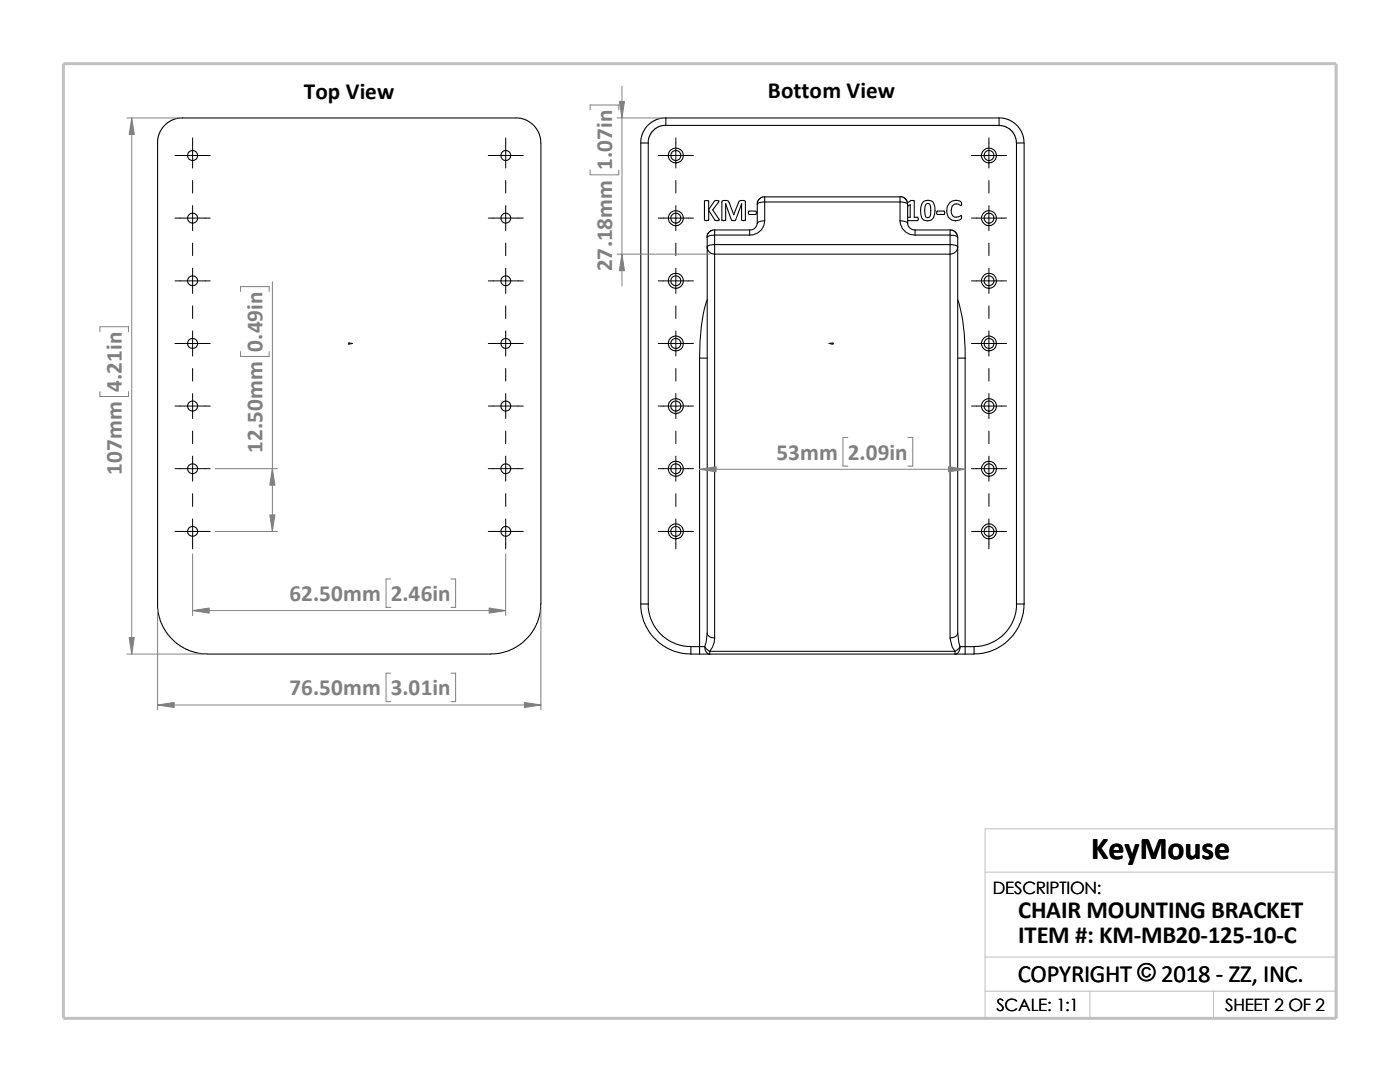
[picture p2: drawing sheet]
<svg xmlns="http://www.w3.org/2000/svg" width="279mm" height="216mm" viewBox="0 0 279 216" stroke-linecap="round" stroke-linejoin="round" font-family="sans-serif">
<path d="M196.6 174h70.1M196.6 191h70.1M196.6 197.8h70.1M217.5 197.8v5.4M242.2 197.8v5.4M26.8 203.2h239.9v-37.8h-70.1v37.8" fill="none" stroke="#c0c0c0" stroke-width=".2"/>
<path d="M12.7 12.7h254v190.5h-254z" fill="none" stroke="#c0c0c0" stroke-width=".59"/>
<g fill="none" stroke="#000" stroke-width=".21">
<path d="M31.5 28.5l.2-1.6 .9-1.7 1.5-1.1 1.7-.6h67.7l1.8 .6 1.4 1.1 1 1.7 .2 1.6v92M31.5 28.5v92.9l.4 2.3 .7 1.5 .9 1.5 1.4 1.4 1.8 1.2 1.6 .7 1.5 .4 1.6 .1M127.9 28.5v92M127.9 28.5h1.5M129.4 28.5v92M132.9 23.5l-.9 .1-1.1 .3-1.1 .7-.7 .6-1 1.7-.2 1.6M132.9 23.5h66.5M132.9 25h-.6l-.9 .3-1.1 .8-.8 1.3-.1 1.1M132.9 23.5v1.5M152.6 39.3l-.7 .1-.4 .4-.3 .5-.1 .5M152.6 39.3v1M152.6 39.3h27"/>
<path d="M179.6 39.2l.6 .1 .4 .3 .4 .5 .1 .7M179.6 39.3v1M199.4 23.5v1.5h-66.5M199.4 23.5l.9 .1 1 .3 .8 .4 .9 .8 1 1.5 .3 1v.9M199.4 25.1l1.3 .2 1.1 .7 .7 1 .4 1.5M202.9 28.5v92M202.9 28.5h1.5v92M140.6 40.1l.4-.1 .4 .1v1.7l1.2-1.7 .2-.1 .7 .1-1.3 1.8 1.3 1.9v.2h-.8l-1.3-2v1.9l-.4 .1-.4-.1zM141.1 49.3a1.45 1.45 0 0 0 1.5 1.4M141.1 59.8a35.1 35.1 0 0 0-1.5 11.7M141.1 49.3v77M142.6 45.9l-.6 .1-.5 .4-.3 .4-.1 .6"/>
<path d="M142.6 45.9v1M142.6 48.8v1.9M142.6 48.8a1.47 1.47 0 0 0-1.5 .5M142.6 46.9a1.59 1.59 0 0 0-1.5 .5v1.9M142.6 50.7v76.6M142.6 45.9h7M142.6 50.7h47M142.6 48.8h47M142.6 46.9h7M142.6 46.9v1.9M144.8 40.7v3.2h-.7v-3.8l.8-.1 .5 .1 1 2.7M144.8 40.7l1.2 3.2 .4 .1 .4-.1 1.2-3.2"/>
<path d="M144.8 40.7h.1M146.4 42.8h.1M148 40.7v3.2l.7 .1 .1-3.8-.3-.2a.98 .98 0 0 0-1.1 .3l-1 2.5M148 40.7h.1M149.4 42.1h1.4a.42 .42 0 0 1 0 .7h-1.4zM149.6 45.9v1M151.1 44.6a1.41 1.41 0 0 1-1.5 1.3M151.1 40.8v3.8M152.6 44.1a1.59 1.59 0 0 0-1.5 .5M152.6 40.3a1.47 1.47 0 0 0-1.5 .5M152.6 44.1a2.86 2.86 0 0 1-3 2.8M152.6 40.3v3.8"/>
<path d="M152.6 40.3h27M179.6 44.1a1.77 1.77 0 0 1 1.5 .5M179.6 40.3a1.63 1.63 0 0 1 1.5 .5M179.6 44.1a2.89 2.89 0 0 0 3 2.8M179.6 40.3v3.8M181.1 40.5l.8-.5h.6v3.3h.6l.2 .4-.2 .3h-2M181.1 44.6a1.38 1.38 0 0 0 1.5 1.3M181.1 40.8v3.8M181.1 41.1l.6-.2v2.4h-.6M182.6 45.9h7M182.6 46.9h7M182.6 45.9v1"/>
<path d="M184.2 40.3a1.37 1.37 0 0 1 1.5-.3 1.37 1.37 0 0 1 .9 1.3 2.89 2.89 0 0 1-.8 2.6 1.33 1.33 0 0 1-2-1.1 3.1 3.1 0 0 1 .4-2.5zM184.8 40.8a.51 .51 0 0 1 .7 0 3.8 3.8 0 0 1 0 2.5 .56 .56 0 0 1-.8 0 3.5 3.5 0 0 1 .1-2.5zM187 42.2l1.4-.1a.42 .42 0 0 1 0 .7h-1.4zM189.5 40.4a1.68 1.68 0 0 1 2.4 .1v.5a1.37 1.37 0 0 0-1.9 .2 1.58 1.58 0 0 0 .5 2.1h.3l1-.3 .1 .6a1.75 1.75 0 0 1-2 .3 1.75 1.75 0 0 1-1-1.8l.2-.9zM189.6 45.9v1M189.6 48.8v1.9M189.6 50.7v76.6M189.6 46.9v1.9M189.6 45.9l.6 .1 .4 .3 .4 .5 .1 .6M189.6 48.8a1.63 1.63 0 0 1 1.5 .5M189.6 46.9a1.77 1.77 0 0 1 1.5 .5M191.1 47.4v1.9"/>
<path d="M191.1 59.8a33.9 33.9 0 0 1 1.5 11.7M191.1 49.3a1.52 1.52 0 0 1-1.5 1.4M191.1 49.3v77M139.6 71.5v57.5M139.6 71.5h1.5M191.1 71.5h1.5M192.6 71.5v57.5M107.9 120.5l-.1 1.6-.4 1.6-.6 1.5-1 1.5-1.7 1.7-1.4 .9-1.6 .7-1.6 .4-1.5 .1h-56.6M127.9 120.5h1.5M127.9 120.5l.1 1.8 .6 2 .9 1.8 1.1 1.2 1.7 1.5 1.7 1 2 .5 1.9 .2M129.4 120.5l.1 1.5 .4 1.5 .7 1.5 1.2 1.5 1.6 1.3 1.5 .7 1.5 .4 1.5 .1M137.9 130.5h1.7"/>
<path d="M139.6 130.5h2M139.6 129h-1.7v1.5M139.6 129v1.5M139.6 129h1M140.6 129l.3 .5 .7 .5M140.6 129a1.3 1.3 0 0 0 1 1.5M141.1 126.3a1.32 1.32 0 0 0 1.5 1M141.1 126.3l-.2 1.8-.3 .9M141.6 130.5h49M141.6 130h49M141.6 130v.5M142.6 127.3l-.1 .9-.3 .9-.6 .9"/>
<path d="M189.6 127.3l.4 1.8 .6 .9M190.6 130v.5M190.6 130.5h2M191.1 126.3l.5 2.7M191.1 126.3a1.41 1.41 0 0 1-1.5 1M191.6 129l-.3 .5-.7 .5M191.6 129a1.3 1.3 0 0 1-1 1.5M191.6 129h1M192.6 129h1.8M192.6 129v1.5M194.4 129v1.5h-1.8M202.9 120.5l-.1 1.5-.4 1.5-.8 1.5-1.2 1.5-1.6 1.3-1.4 .7-1.6 .4-1.4 .1"/>
<path d="M202.9 120.5h1.5M204.4 120.5l-.2 1.8-.6 2-1.3 2.4-1.4 1.4-1.8 1.2-1.6 .7-1.5 .4-1.6 .1"/>
<circle cx="38.4" cy="31" r="1.01"/>
<circle cx="101" cy="31" r="1"/>
<circle cx="134.9" cy="31" r="1.01"/>
<circle cx="134.9" cy="31" r="1.51"/>
<circle cx="197.4" cy="31" r="1"/>
<circle cx="197.4" cy="31" r="1.49"/>
<circle cx="38.4" cy="43.5" r="1"/>
<circle cx="38.4" cy="56" r="1"/>
<circle cx="100.9" cy="43.5" r=".99"/>
<circle cx="101" cy="56" r=".99"/>
<circle cx="134.9" cy="56" r="1"/>
<circle cx="134.9" cy="43.5" r="1.51"/>
<circle cx="134.9" cy="56" r="1.51"/>
<circle cx="134.9" cy="43.5" r="1"/>
<circle cx="197.4" cy="56" r=".99"/>
<circle cx="197.4" cy="43.5" r="1.49"/>
<circle cx="197.4" cy="56" r="1.49"/>
<circle cx="197.4" cy="43.5" r=".99"/>
<circle cx="38.4" cy="68.5" r="1"/>
<circle cx="101" cy="68.5" r=".99"/>
<circle cx="134.9" cy="68.5" r="1"/>
<circle cx="134.9" cy="68.5" r="1.51"/>
<circle cx="197.4" cy="68.5" r=".99"/>
<circle cx="197.4" cy="68.5" r="1.49"/>
<circle cx="38.4" cy="93.5" r="1"/>
<circle cx="38.4" cy="81" r="1.01"/>
<circle cx="100.9" cy="93.5" r=".99"/>
<circle cx="101" cy="81" r="1"/>
<circle cx="134.9" cy="81" r="1.01"/>
<circle cx="134.9" cy="93.5" r="1.51"/>
<circle cx="134.9" cy="81" r="1.52"/>
<circle cx="134.9" cy="93.5" r="1"/>
<circle cx="197.4" cy="81" r="1"/>
<circle cx="197.4" cy="93.5" r="1.49"/>
<circle cx="197.4" cy="81" r="1.51"/>
<circle cx="197.4" cy="93.5" r=".99"/>
<circle cx="38.4" cy="106" r="1"/>
<circle cx="101" cy="106" r=".99"/>
<circle cx="134.9" cy="106" r="1"/>
<circle cx="134.9" cy="106" r="1.51"/>
<circle cx="197.4" cy="106" r=".99"/>
<circle cx="197.4" cy="106" r="1.49"/>
</g>
<g fill="#00f" stroke="#00f" stroke-width=".2">
<path d="M70 68.5h.4l-.4 .1z"/>
<path d="M165.4 68.5h.4v.1z"/>
</g>
<path d="M69.6 68.5h.8M69.6 68.4l.2 .3M69.7 68.5h.1M69.7 68.4v.3M69.8 68.4l-.3 .3M165.4 68.5h.9M166 68.4l.3 .3M166.1 68.5h.1M166.1 68.4v.3M166.2 68.4l-.3 .3" fill="none" stroke="#00f" stroke-width=".2"/>
<g fill="none" stroke="#000" stroke-width=".2">
<path d="M34.9 31h7.1M38.4 27.5v6M38.4 36v2.5M97.5 31h6.9M100.9 27.5v6M100.9 36v2.5M131.4 31h7M134.9 27.5v6M134.9 36v2.5M193.9 31h7M197.4 27.5v6M197.4 36v2.5"/>
<path d="M34.9 56h7.1M34.9 43.5h7.1M38.4 41v5M38.4 48.5v2.5M38.4 53.5v5M97.5 56h6.9M97.5 43.5h6.9M100.9 41v5M100.9 48.5v2.5M100.9 53.5v5M131.4 56h7M131.4 43.5h7"/>
<path d="M134.9 41v5M134.9 48.5v2.5M134.9 53.5v5M193.9 56h7M193.9 43.5h7M197.4 41v5M197.4 48.5v2.5M197.4 53.5v5M34.9 68.5h7.1M38.4 61v2.5M38.4 66v5M38.4 73.5v2.5"/>
<path d="M38.4 78.5v5M97.5 68.5h6.9M100.9 61v2.5M100.9 66v5M100.9 73.5v2.5M100.9 78.5v5M131.4 68.5h7M134.9 61v2.5M134.9 66v5M134.9 73.5v2.5M134.9 78.5v5M193.9 68.5h7"/>
<path d="M197.4 61v2.5M197.4 66v5M197.4 73.5v2.5M197.4 78.5v5M34.9 93.5h7.1M34.9 81h7.1M38.4 86v2.5M38.4 91v5M38.4 98.5v2.5M97.5 93.5h6.9M97.5 81h6.9M100.9 86v2.5"/>
<path d="M100.9 91v5M100.9 98.5v2.5M131.4 93.5h7M131.4 81h7M134.9 86v2.5M134.9 91v5M134.9 98.5v2.5M193.9 93.5h7M193.9 81h7M197.4 86v2.5M197.4 91v5M197.4 98.5v2.5"/>
<path d="M34.9 106h7.1M38.4 103.5v6M97.5 106h6.9M100.9 103.5v6M131.4 106h7M134.9 103.5v6M193.9 106h7M197.4 103.5v6"/>
</g>
<g fill="none" stroke="#808080" stroke-width=".2">
<path d="M124.1 17.2v39.9M25.3 23.5h10.1M26.3 23.5v107M117.8 21.9v-.9h5.7v.9M117.8 33.9v1h5.7v-1M123.1 23.5h8.8M48 58.2v-1h5.7v1M54.4 56.2v49.8M123.1 50.7h18.5M19.9 66.2v-1h5.8v1M19.9 78.1v1h5.8v-1M48 70.1v1h5.7v-1"/>
<path d="M42.9 93.5h12.5M139.6 93.6h53M169.2 87.3h-1v5.7h1M181.2 87.3h1v5.7h-1M38.4 110.5v12.4M42.9 106h12.5M78 115.5h-1v5.7h1M90 115.5h.9v5.7h-.9M100.9 110.5v12.4M25.3 130.5h15.1M31.5 121.5v20.1M38.4 121.8h62.5"/>
<path d="M78 134.3h-1v5.7h1M90 134.3h.9v5.7h-.9M107.9 121.5v20.1M31.5 140.7h76.4"/>
</g>
<g fill="#808080" stroke="#808080" stroke-width=".2">
<path d="M38.4 121.8l3.3-.5v1z"/>
<path d="M97.6 121.3l3.3 .5-3.3 .5z"/>
<path d="M25.8 127.2h1l-.5 3.3z"/>
<path d="M26.3 23.5l.5 3.3h-1z"/>
<path d="M104.6 140.2l3.3 .5-3.3 .5z"/>
<path d="M31.5 140.7l3.3-.5v1z"/>
<path d="M54.4 93.5l.5 3.3h-1.1z"/>
<path d="M53.8 102.7h1.1l-.5 3.3z"/>
<path d="M139.6 93.6l3.3-.5v1z"/>
<path d="M189.3 93.1l3.3 .5-3.3 .5z"/>
<path d="M124.1 50.7l.5 3.3h-1z"/>
<path d="M123.6 20.2h1l-.5 3.3z"/>
</g>
<text font-size="6.4" x="217.8" y="171.4">KeyMouse</text>
<g font-size="4.9">
<text x="203.2" y="183.2">CHAIR MOUNTING BRACKET</text>
<text x="203.2" y="188.1">ITEM #: KM-MB20-125-10-C</text>
<text x="203.1" y="195.9">COPYRIGHT © 2018 - ZZ, INC.</text>
<text x="203.1" y="195.9">COPYRIGHT ©</text>
</g>
<g font-size="4.6">
<text x="60.6" y="19.7">Top View</text>
<text x="153.2" y="19.6">Bottom View</text>
</g>
<g font-size="4.6" fill="#808080">
<text x="122.2" y="33.9" transform="rotate(-90 122.2 33.9)">1.07in</text>
<text x="122.2" y="54.1" transform="rotate(-90 122.2 54.1)">27.18mm</text>
<text x="52.4" y="70.1" transform="rotate(-90 52.4 70.1)">0.49in</text>
<text x="24.3" y="78.1" transform="rotate(-90 24.3 78.1)">4.21in</text>
<text x="24.3" y="94.8" transform="rotate(-90 24.3 94.8)">107mm</text>
<text x="52.4" y="90.4" transform="rotate(-90 52.4 90.4)">12.50mm</text>
<text x="154.9" y="91.8">53mm</text>
<text x="169.2" y="91.8">2.09in</text>
<text x="57.7" y="120">62.50mm</text>
<text x="78" y="120">2.46in</text>
<text x="57.7" y="138.8">76.50mm</text>
<text x="78" y="138.8">3.01in</text>
</g>
<g font-size="3.4">
<text x="198.2" y="178.5">DESCRIPTION:</text>
<text x="198.8" y="201.7">SCALE: 1:1</text>
<text x="244.5" y="201.7">SHEET 2 OF 2</text>
</g>
</svg>
